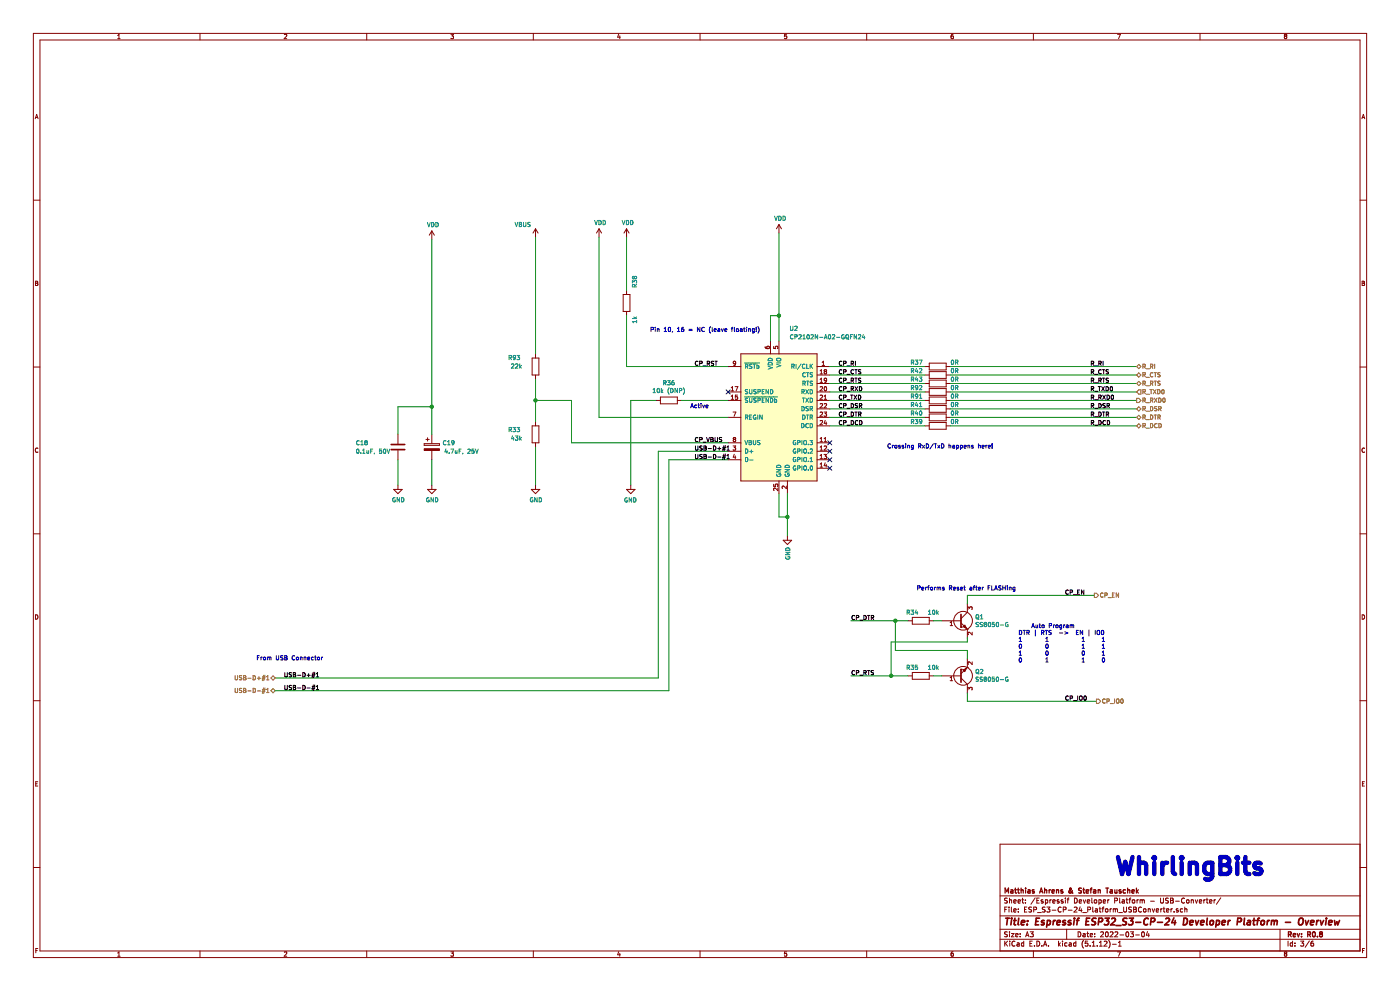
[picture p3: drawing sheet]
EESchema Schematic File Version 4
EELAYER 30 0
EELAYER END
$Descr A3 16535 11693
encoding utf-8
Sheet 3 6
Title "Espressif ESP32_S3-CP-24 Developer Platform - Overview"
Date "2022-03-04"
Rev "R0.8"
Comp "Matthias Ahrens & Stefan Tauschek"
Comment1 ""
Comment2 ""
Comment3 ""
Comment4 ""
$EndDescr
Wire Wire Line
	10925 4625 9800 4625
Text Label 9900 4625 0    50   ~ 0
CP_RXD
Wire Wire Line
	9800 4725 10925 4725
Text Label 9900 4725 0    50   ~ 0
CP_TXD
Text Label 3350 8150 0    50   ~ 0
USB-D-#1
Text Label 3350 8000 0    50   ~ 0
USB-D+#1
$Comp
L Device:CP C?
U 1 1
P 5100 5275
AR Path="/6166FD3F/61EF14D0" Ref="C?"  Part="1" 
AR Path="/61EB032A/61EF14D0" Ref="C19"  Part="1" 
F 0 "C19" H 5300 5325 50  0000 C CNN
F 1 "4.7uF, 25V" H 5450 5225 50  0000 C CNN
F 2 "Capacitor_SMD:C_0805_2012Metric" H 5138 5125 50  0001 C CNN
F 3 "https://www.mouser.de/datasheet/2/212/KEM_C1002_X7R_SMD-" H 5100 5275 50  0001 C CNN
F 4 "C98192" H 5100 5275 50  0001 C CNN "LCSC"
	1    5100 5275
	1    0    0    -1  
$EndComp
Wire Wire Line
	5100 5425 5100 5725
$Comp
L Device:C C?
U 1 1
P 4700 5275
AR Path="/6166FD3F/61EF14D7" Ref="C?"  Part="1" 
AR Path="/61EB032A/61EF14D7" Ref="C18"  Part="1" 
F 0 "C18" H 4200 5325 50  0000 L CNN
F 1 "0.1uF, 50V" H 4200 5225 50  0000 L CNN
F 2 "Capacitor_SMD:C_0805_2012Metric" H 4815 5184 50  0001 L CNN
F 3 "~" H 4700 5275 50  0001 C CNN
F 4 "C161260" H 4700 5275 50  0001 C CNN "LCSC"
	1    4700 5275
	1    0    0    -1  
$EndComp
Wire Wire Line
	4700 5425 4700 5725
Wire Wire Line
	4700 5125 4700 4800
Wire Wire Line
	5100 5125 5100 4800
Wire Wire Line
	5100 4800 4700 4800
Text HLabel 13425 4625 2    50   Input ~ 0
R_TXD0
Text HLabel 13425 4725 2    50   Output ~ 0
R_RXD0
Text HLabel 13425 4525 2    50   BiDi ~ 0
R_RTS
Text HLabel 13425 4425 2    50   BiDi ~ 0
R_CTS
$Comp
L Device:R R?
U 1 1
P 7900 4725
AR Path="/6166FD3F/61EF14E9" Ref="R?"  Part="1" 
AR Path="/61EB032A/61EF14E9" Ref="R36"  Part="1" 
F 0 "R36" V 7693 4725 50  0000 C CNN
F 1 "10k (DNP)" V 7784 4725 50  0000 C CNN
F 2 "Resistor_SMD:R_0805_2012Metric" V 7830 4725 50  0001 C CNN
F 3 "~" H 7900 4725 50  0001 C CNN
	1    7900 4725
	0    1    1    0   
$EndComp
Wire Wire Line
	7450 4725 7750 4725
$Comp
L Device:R R?
U 1 1
P 7400 3575
AR Path="/6166FD3F/61EF14FC" Ref="R?"  Part="1" 
AR Path="/61EB032A/61EF14FC" Ref="R38"  Part="1" 
F 0 "R38" V 7300 3325 50  0000 C CNN
F 1 "1k" V 7300 3775 50  0000 C CNN
F 2 "Resistor_SMD:R_0805_2012Metric" V 7330 3575 50  0001 C CNN
F 3 "~" H 7400 3575 50  0001 C CNN
	1    7400 3575
	-1   0    0    1   
$EndComp
$Comp
L power:VBUS #PWR?
U 1 1
P 6325 2800
AR Path="/6166FD3F/61EF1503" Ref="#PWR?"  Part="1" 
AR Path="/61EB032A/61EF1503" Ref="#PWR081"  Part="1" 
F 0 "#PWR081" H 6325 2650 50  0001 C CNN
F 1 "VBUS" H 6175 2950 50  0000 C CNN
F 2 "" H 6325 2800 50  0001 C CNN
F 3 "" H 6325 2800 50  0001 C CNN
	1    6325 2800
	1    0    0    -1  
$EndComp
$Comp
L Device:R R?
U 1 1
P 6325 4325
AR Path="/6166FD3F/61EF1509" Ref="R?"  Part="1" 
AR Path="/61EB032A/61EF1509" Ref="R93"  Part="1" 
F 0 "R93" H 6575 4225 50  0000 C CNN
F 1 "22k" H 6550 4325 50  0000 C CNN
F 2 "Resistor_SMD:R_0805_2012Metric" V 6255 4325 50  0001 C CNN
F 3 "~" H 6325 4325 50  0001 C CNN
F 4 "C104113" H 6325 4325 50  0001 C CNN "LCSC"
	1    6325 4325
	-1   0    0    1   
$EndComp
$Comp
L Device:R R?
U 1 1
P 6325 5125
AR Path="/6166FD3F/61EF150F" Ref="R?"  Part="1" 
AR Path="/61EB032A/61EF150F" Ref="R33"  Part="1" 
F 0 "R33" H 6575 5075 50  0000 C CNN
F 1 "43k" H 6550 5175 50  0000 C CNN
F 2 "Resistor_SMD:R_0805_2012Metric" V 6255 5125 50  0001 C CNN
F 3 "~" H 6325 5125 50  0001 C CNN
F 4 "C104355" H 6325 5125 50  0001 C CNN "LCSC"
	1    6325 5125
	-1   0    0    1   
$EndComp
Wire Wire Line
	6325 5275 6325 5725
Wire Wire Line
	6325 4175 6325 2800
Wire Wire Line
	11225 4625 13425 4625
Wire Wire Line
	11225 4725 13425 4725
Text Label 12875 4625 0    50   ~ 0
R_TXD0
Text Label 12875 4725 0    50   ~ 0
R_RXD0
Wire Wire Line
	9800 4925 10925 4925
Wire Wire Line
	9800 4825 10925 4825
Text Label 9900 4925 0    50   ~ 0
CP_DTR
Text Label 9900 4825 0    50   ~ 0
CP_DSR
Text Notes 8150 4825 0    50   ~ 0
Active
Wire Wire Line
	9800 4325 10925 4325
Text Label 9900 4325 0    50   ~ 0
CP_RI
Text Label 8200 4325 0    50   ~ 0
CP_RST
Text Label 9900 5025 0    50   ~ 0
CP_DCD
Wire Wire Line
	9800 5025 10925 5025
Wire Wire Line
	10925 4525 9800 4525
Wire Wire Line
	9800 4425 10925 4425
Wire Wire Line
	11225 4425 13425 4425
Wire Wire Line
	11225 4525 13425 4525
Text Label 9900 4425 0    50   ~ 0
CP_CTS
Text Label 9900 4525 0    50   ~ 0
CP_RTS
Text Label 12875 4425 0    50   ~ 0
R_CTS
Text Label 12875 4525 0    50   ~ 0
R_RTS
Text HLabel 13425 4325 2    50   BiDi ~ 0
R_RI
$Comp
L Device:R R?
U 1 1
P 11075 4325
AR Path="/6166FD3F/61EF155A" Ref="R?"  Part="1" 
AR Path="/61EB032A/61EF155A" Ref="R37"  Part="1" 
F 0 "R37" V 11025 4075 50  0000 C CNN
F 1 "0R" V 11025 4525 50  0000 C CNN
F 2 "Resistor_SMD:R_0805_2012Metric" V 11005 4325 50  0001 C CNN
F 3 "~" H 11075 4325 50  0001 C CNN
	1    11075 4325
	0    1    1    0   
$EndComp
Wire Wire Line
	11225 4325 13425 4325
Text Label 12875 4325 0    50   ~ 0
R_RI
Text HLabel 13425 4825 2    50   BiDi ~ 0
R_DSR
$Comp
L Device:R R?
U 1 1
P 11075 4825
AR Path="/6166FD3F/61EF1563" Ref="R?"  Part="1" 
AR Path="/61EB032A/61EF1563" Ref="R41"  Part="1" 
F 0 "R41" V 11025 4575 50  0000 C CNN
F 1 "0R" V 11025 5025 50  0000 C CNN
F 2 "Resistor_SMD:R_0805_2012Metric" V 11005 4825 50  0001 C CNN
F 3 "~" H 11075 4825 50  0001 C CNN
	1    11075 4825
	0    1    1    0   
$EndComp
Wire Wire Line
	11225 4825 13425 4825
Text Label 12875 4825 0    50   ~ 0
R_DSR
Text HLabel 13425 4925 2    50   BiDi ~ 0
R_DTR
$Comp
L Device:R R?
U 1 1
P 11075 4925
AR Path="/6166FD3F/61EF156C" Ref="R?"  Part="1" 
AR Path="/61EB032A/61EF156C" Ref="R40"  Part="1" 
F 0 "R40" V 11025 4675 50  0000 C CNN
F 1 "0R" V 11025 5125 50  0000 C CNN
F 2 "Resistor_SMD:R_0805_2012Metric" V 11005 4925 50  0001 C CNN
F 3 "~" H 11075 4925 50  0001 C CNN
	1    11075 4925
	0    1    1    0   
$EndComp
Wire Wire Line
	11225 4925 13425 4925
Text Label 12875 4925 0    50   ~ 0
R_DTR
Text HLabel 13425 5025 2    50   BiDi ~ 0
R_DCD
$Comp
L Device:R R?
U 1 1
P 11075 5025
AR Path="/6166FD3F/61EF1575" Ref="R?"  Part="1" 
AR Path="/61EB032A/61EF1575" Ref="R39"  Part="1" 
F 0 "R39" V 11025 4775 50  0000 C CNN
F 1 "0R" V 11025 5225 50  0000 C CNN
F 2 "Resistor_SMD:R_0805_2012Metric" V 11005 5025 50  0001 C CNN
F 3 "~" H 11075 5025 50  0001 C CNN
	1    11075 5025
	0    1    1    0   
$EndComp
Wire Wire Line
	11225 5025 13425 5025
Text Label 12875 5025 0    50   ~ 0
R_DCD
$Comp
L power:GND #PWR?
U 1 1
P 5100 5725
AR Path="/6166FD3F/61EF1586" Ref="#PWR?"  Part="1" 
AR Path="/61EB032A/61EF1586" Ref="#PWR086"  Part="1" 
F 0 "#PWR086" H 5100 5475 50  0001 C CNN
F 1 "GND" H 5105 5552 50  0000 C CNN
F 2 "" H 5100 5725 50  0001 C CNN
F 3 "" H 5100 5725 50  0001 C CNN
	1    5100 5725
	1    0    0    -1  
$EndComp
$Comp
L power:GND #PWR?
U 1 1
P 9300 6325
AR Path="/6166FD3F/61EF158C" Ref="#PWR?"  Part="1" 
AR Path="/61EB032A/61EF158C" Ref="#PWR0103"  Part="1" 
F 0 "#PWR0103" H 9300 6075 50  0001 C CNN
F 1 "GND" V 9305 6197 50  0000 R CNN
F 2 "" H 9300 6325 50  0001 C CNN
F 3 "" H 9300 6325 50  0001 C CNN
	1    9300 6325
	1    0    0    -1  
$EndComp
$Comp
L power:GND #PWR?
U 1 1
P 6325 5725
AR Path="/6166FD3F/61EF1592" Ref="#PWR?"  Part="1" 
AR Path="/61EB032A/61EF1592" Ref="#PWR082"  Part="1" 
F 0 "#PWR082" H 6325 5475 50  0001 C CNN
F 1 "GND" H 6330 5552 50  0000 C CNN
F 2 "" H 6325 5725 50  0001 C CNN
F 3 "" H 6325 5725 50  0001 C CNN
	1    6325 5725
	1    0    0    -1  
$EndComp
$Comp
L power:GND #PWR?
U 1 1
P 7450 5725
AR Path="/6166FD3F/61EF1598" Ref="#PWR?"  Part="1" 
AR Path="/61EB032A/61EF1598" Ref="#PWR084"  Part="1" 
F 0 "#PWR084" H 7450 5475 50  0001 C CNN
F 1 "GND" H 7525 5550 50  0000 R CNN
F 2 "" H 7450 5725 50  0001 C CNN
F 3 "" H 7450 5725 50  0001 C CNN
	1    7450 5725
	1    0    0    -1  
$EndComp
Text Notes 3025 7800 0    50   ~ 0
From USB Connector
Text Label 8200 5225 0    50   ~ 0
CP_VBUS
Text Notes 10475 5300 0    50   ~ 0
Crossing RxD/TxD happens here!
Wire Wire Line
	11425 7125 11425 7025
Wire Wire Line
	11425 8175 11425 8275
$Comp
L Device:R R?
U 1 1
P 10875 7325
AR Path="/6166FD3F/61EFC2AC" Ref="R?"  Part="1" 
AR Path="/61EB032A/61EFC2AC" Ref="R34"  Part="1" 
F 0 "R34" V 10775 7225 50  0000 C CNN
F 1 "10k" V 10775 7475 50  0000 C CNN
F 2 "Resistor_SMD:R_0805_2012Metric" V 10805 7325 50  0001 C CNN
F 3 "~" H 10875 7325 50  0001 C CNN
F 4 "C169253" V 10875 7325 50  0001 C CNN "LCSC"
	1    10875 7325
	0    1    1    0   
$EndComp
$Comp
L Device:R R?
U 1 1
P 10875 7975
AR Path="/6166FD3F/61EFC2B3" Ref="R?"  Part="1" 
AR Path="/61EB032A/61EFC2B3" Ref="R35"  Part="1" 
F 0 "R35" V 10775 7875 50  0000 C CNN
F 1 "10k" V 10775 8125 50  0000 C CNN
F 2 "Resistor_SMD:R_0805_2012Metric" V 10805 7975 50  0001 C CNN
F 3 "~" H 10875 7975 50  0001 C CNN
F 4 "C169253" V 10875 7975 50  0001 C CNN "LCSC"
	1    10875 7975
	0    1    1    0   
$EndComp
Wire Wire Line
	11025 7325 11125 7325
Wire Wire Line
	11125 7975 11025 7975
Wire Wire Line
	10725 7325 10575 7325
Wire Wire Line
	10725 7975 10525 7975
Wire Wire Line
	11425 7525 11425 7575
Wire Wire Line
	11425 7575 10525 7575
Wire Wire Line
	10525 7575 10525 7975
Connection ~ 10525 7975
Wire Wire Line
	10525 7975 10050 7975
Wire Wire Line
	11425 7675 10575 7675
Wire Wire Line
	10575 7675 10575 7325
Wire Wire Line
	11425 7675 11425 7775
Connection ~ 10575 7325
Wire Wire Line
	10575 7325 10050 7325
Text Label 10050 7325 0    50   ~ 0
CP_DTR
Text Label 10050 7975 0    50   ~ 0
CP_RTS
Text Label 12575 7025 0    50   ~ 0
CP_EN
Text Notes 12025 7825 0    50   ~ 0
    Auto Program\nDTR | RTS  ->  EN | IO0\n1       1          1     1\n0       0          1     1\n1       0          0     1\n0       1          1     0
Text Label 12575 8275 0    50   ~ 0
CP_IO0
Wire Wire Line
	11425 8275 12950 8275
Text HLabel 12925 7025 2    50   Output ~ 0
CP_EN
Text HLabel 12950 8275 2    50   Output ~ 0
CP_IO0
$Comp
L Device:Q_NPN_BEC Q?
U 1 1
P 11325 7325
AR Path="/6166FD3F/61EFC2D0" Ref="Q?"  Part="1" 
AR Path="/61EB032A/61EFC2D0" Ref="Q1"  Part="1" 
F 0 "Q1" H 11515 7371 50  0000 L CNN
F 1 "SS8050-G" H 11515 7280 50  0000 L CNN
F 2 "Package_TO_SOT_SMD:SOT-23" H 11525 7425 50  0001 C CNN
F 3 "https://www.mouser.de/datasheet/2/80/SS8050-G_RevA181526-1481562.pdf" H 11325 7325 50  0001 C CNN
F 4 "C164885" H 11325 7325 50  0001 C CNN "LCSC"
F 5 "" H 11325 7325 50  0001 C CNN "Digikey"
F 6 "" H 11325 7325 50  0001 C CNN "Mouser"
	1    11325 7325
	1    0    0    -1  
$EndComp
$Comp
L Device:Q_NPN_BEC Q?
U 1 1
P 11325 7975
AR Path="/6166FD3F/61EFC2D7" Ref="Q?"  Part="1" 
AR Path="/61EB032A/61EFC2D7" Ref="Q2"  Part="1" 
F 0 "Q2" H 11515 7929 50  0000 L CNN
F 1 "SS8050-G" H 11515 8020 50  0000 L CNN
F 2 "Package_TO_SOT_SMD:SOT-23" H 11525 8075 50  0001 C CNN
F 3 "https://www.mouser.de/datasheet/2/80/SS8050-G_RevA181526-1481562.pdf" H 11325 7975 50  0001 C CNN
F 4 "C164885" H 11325 7975 50  0001 C CNN "LCSC"
F 5 "" H 11325 7975 50  0001 C CNN "Digikey"
F 6 "" H 11325 7975 50  0001 C CNN "Mouser"
	1    11325 7975
	1    0    0    1   
$EndComp
Wire Wire Line
	11425 7025 12925 7025
Text Notes 10825 6975 0    50   ~ 0
Performs Reset after FLASHing
$Comp
L Device:R R?
U 1 1
P 11075 4725
AR Path="/6166FD3F/61B8A720" Ref="R?"  Part="1" 
AR Path="/61EB032A/61B8A720" Ref="R91"  Part="1" 
F 0 "R91" V 11025 4475 50  0000 C CNN
F 1 "0R" V 11025 4925 50  0000 C CNN
F 2 "Resistor_SMD:R_0805_2012Metric" V 11005 4725 50  0001 C CNN
F 3 "~" H 11075 4725 50  0001 C CNN
	1    11075 4725
	0    1    1    0   
$EndComp
$Comp
L Device:R R?
U 1 1
P 11075 4525
AR Path="/6166FD3F/61B8A942" Ref="R?"  Part="1" 
AR Path="/61EB032A/61B8A942" Ref="R43"  Part="1" 
F 0 "R43" V 11025 4275 50  0000 C CNN
F 1 "0R" V 11025 4725 50  0000 C CNN
F 2 "Resistor_SMD:R_0805_2012Metric" V 11005 4525 50  0001 C CNN
F 3 "~" H 11075 4525 50  0001 C CNN
	1    11075 4525
	0    1    1    0   
$EndComp
$Comp
L Device:R R?
U 1 1
P 11075 4425
AR Path="/6166FD3F/61B8A94C" Ref="R?"  Part="1" 
AR Path="/61EB032A/61B8A94C" Ref="R42"  Part="1" 
F 0 "R42" V 11025 4175 50  0000 C CNN
F 1 "0R" V 11025 4625 50  0000 C CNN
F 2 "Resistor_SMD:R_0805_2012Metric" V 11005 4425 50  0001 C CNN
F 3 "~" H 11075 4425 50  0001 C CNN
	1    11075 4425
	0    1    1    0   
$EndComp
$Comp
L Device:R R?
U 1 1
P 11075 4625
AR Path="/6166FD3F/61B8D4D0" Ref="R?"  Part="1" 
AR Path="/61EB032A/61B8D4D0" Ref="R92"  Part="1" 
F 0 "R92" V 11025 4375 50  0000 C CNN
F 1 "0R" V 11025 4825 50  0000 C CNN
F 2 "Resistor_SMD:R_0805_2012Metric" V 11005 4625 50  0001 C CNN
F 3 "~" H 11075 4625 50  0001 C CNN
	1    11075 4625
	0    1    1    0   
$EndComp
Text HLabel 3250 8150 0    50   BiDi ~ 0
USB-D-#1
Text HLabel 3250 8000 0    50   BiDi ~ 0
USB-D+#1
Wire Wire Line
	7400 3425 7400 2800
$Comp
L power:VDD #PWR0126
U 1 1
P 7400 2800
F 0 "#PWR0126" H 7400 2650 50  0001 C CNN
F 1 "VDD" H 7415 2973 50  0000 C CNN
F 2 "" H 7400 2800 50  0001 C CNN
F 3 "" H 7400 2800 50  0001 C CNN
	1    7400 2800
	1    0    0    -1  
$EndComp
$Comp
L power:VDD #PWR0127
U 1 1
P 5100 2825
F 0 "#PWR0127" H 5100 2675 50  0001 C CNN
F 1 "VDD" H 5115 2998 50  0000 C CNN
F 2 "" H 5100 2825 50  0001 C CNN
F 3 "" H 5100 2825 50  0001 C CNN
	1    5100 2825
	1    0    0    -1  
$EndComp
Wire Wire Line
	5100 4800 5100 2825
$Comp
L power:GND #PWR?
U 1 1
P 4700 5725
AR Path="/6166FD3F/61C5E118" Ref="#PWR?"  Part="1" 
AR Path="/61EB032A/61C5E118" Ref="#PWR085"  Part="1" 
F 0 "#PWR085" H 4700 5475 50  0001 C CNN
F 1 "GND" H 4705 5552 50  0000 C CNN
F 2 "" H 4700 5725 50  0001 C CNN
F 3 "" H 4700 5725 50  0001 C CNN
	1    4700 5725
	1    0    0    -1  
$EndComp
$Comp
L power:VDD #PWR0128
U 1 1
P 9200 2750
F 0 "#PWR0128" H 9200 2600 50  0001 C CNN
F 1 "VDD" H 9215 2923 50  0000 C CNN
F 2 "" H 9200 2750 50  0001 C CNN
F 3 "" H 9200 2750 50  0001 C CNN
	1    9200 2750
	1    0    0    -1  
$EndComp
Wire Wire Line
	9300 6325 9300 6100
Wire Wire Line
	8050 4725 8600 4725
$Comp
L Interface_USB:CP2102N-A01-GQFN24 U2
U 1 1
P 9200 4925
F 0 "U2" H 9375 5975 50  0000 C CNN
F 1 "CP2102N-A02-GQFN24" H 9775 5875 50  0000 C CNN
F 2 "Package_DFN_QFN:QFN-24-1EP_4x4mm_P0.5mm_EP2.6x2.6mm" H 9160 5915 50  0001 C CNN
F 3 "https://www.silabs.com/documents/public/data-sheets/cp2102n-datasheet.pdf" H 9250 3875 50  0001 C CNN
F 4 "C80225" H 9200 4925 50  0001 C CNN "LCSC"
	1    9200 4925
	1    0    0    -1  
$EndComp
Wire Wire Line
	6325 4475 6325 4725
Wire Wire Line
	8600 5225 6750 5225
Wire Wire Line
	6750 5225 6750 4725
Wire Wire Line
	6750 4725 6325 4725
Connection ~ 6325 4725
Wire Wire Line
	6325 4725 6325 4975
Wire Wire Line
	7400 3725 7400 4325
Wire Wire Line
	7400 4325 8600 4325
Connection ~ 5100 4800
Wire Wire Line
	9200 2750 9200 3725
NoConn ~ 9800 5225
NoConn ~ 9800 5325
NoConn ~ 9800 5425
NoConn ~ 9800 5525
Wire Wire Line
	9200 5825 9200 6100
Wire Wire Line
	9200 6100 9300 6100
Connection ~ 9300 6100
Wire Wire Line
	9300 6100 9300 5825
Wire Wire Line
	8600 4925 7075 4925
Wire Wire Line
	7075 4925 7075 2800
$Comp
L power:VDD #PWR0129
U 1 1
P 7075 2800
F 0 "#PWR0129" H 7075 2650 50  0001 C CNN
F 1 "VDD" H 7090 2973 50  0000 C CNN
F 2 "" H 7075 2800 50  0001 C CNN
F 3 "" H 7075 2800 50  0001 C CNN
	1    7075 2800
	1    0    0    -1  
$EndComp
Wire Wire Line
	7450 4725 7450 5725
Wire Wire Line
	7775 8000 7775 5325
Wire Wire Line
	7775 5325 8600 5325
Wire Wire Line
	3250 8000 7775 8000
Wire Wire Line
	8600 5425 7900 5425
Wire Wire Line
	7900 5425 7900 8150
Wire Wire Line
	3250 8150 7900 8150
Text Label 8200 5325 0    50   ~ 0
USB-D+#1
Text Label 8200 5425 0    50   ~ 0
USB-D-#1
Wire Wire Line
	9100 4025 9100 3725
Wire Wire Line
	9100 3725 9200 3725
Connection ~ 9200 3725
Wire Wire Line
	9200 3725 9200 4025
Text Notes 7675 3925 0    50   ~ 0
Pin 10, 16 = NC (leave floating!)
NoConn ~ 8600 4625
Text Notes 13150 10350 0    200  ~ 40
WhirlingBits
$EndSCHEMATC
